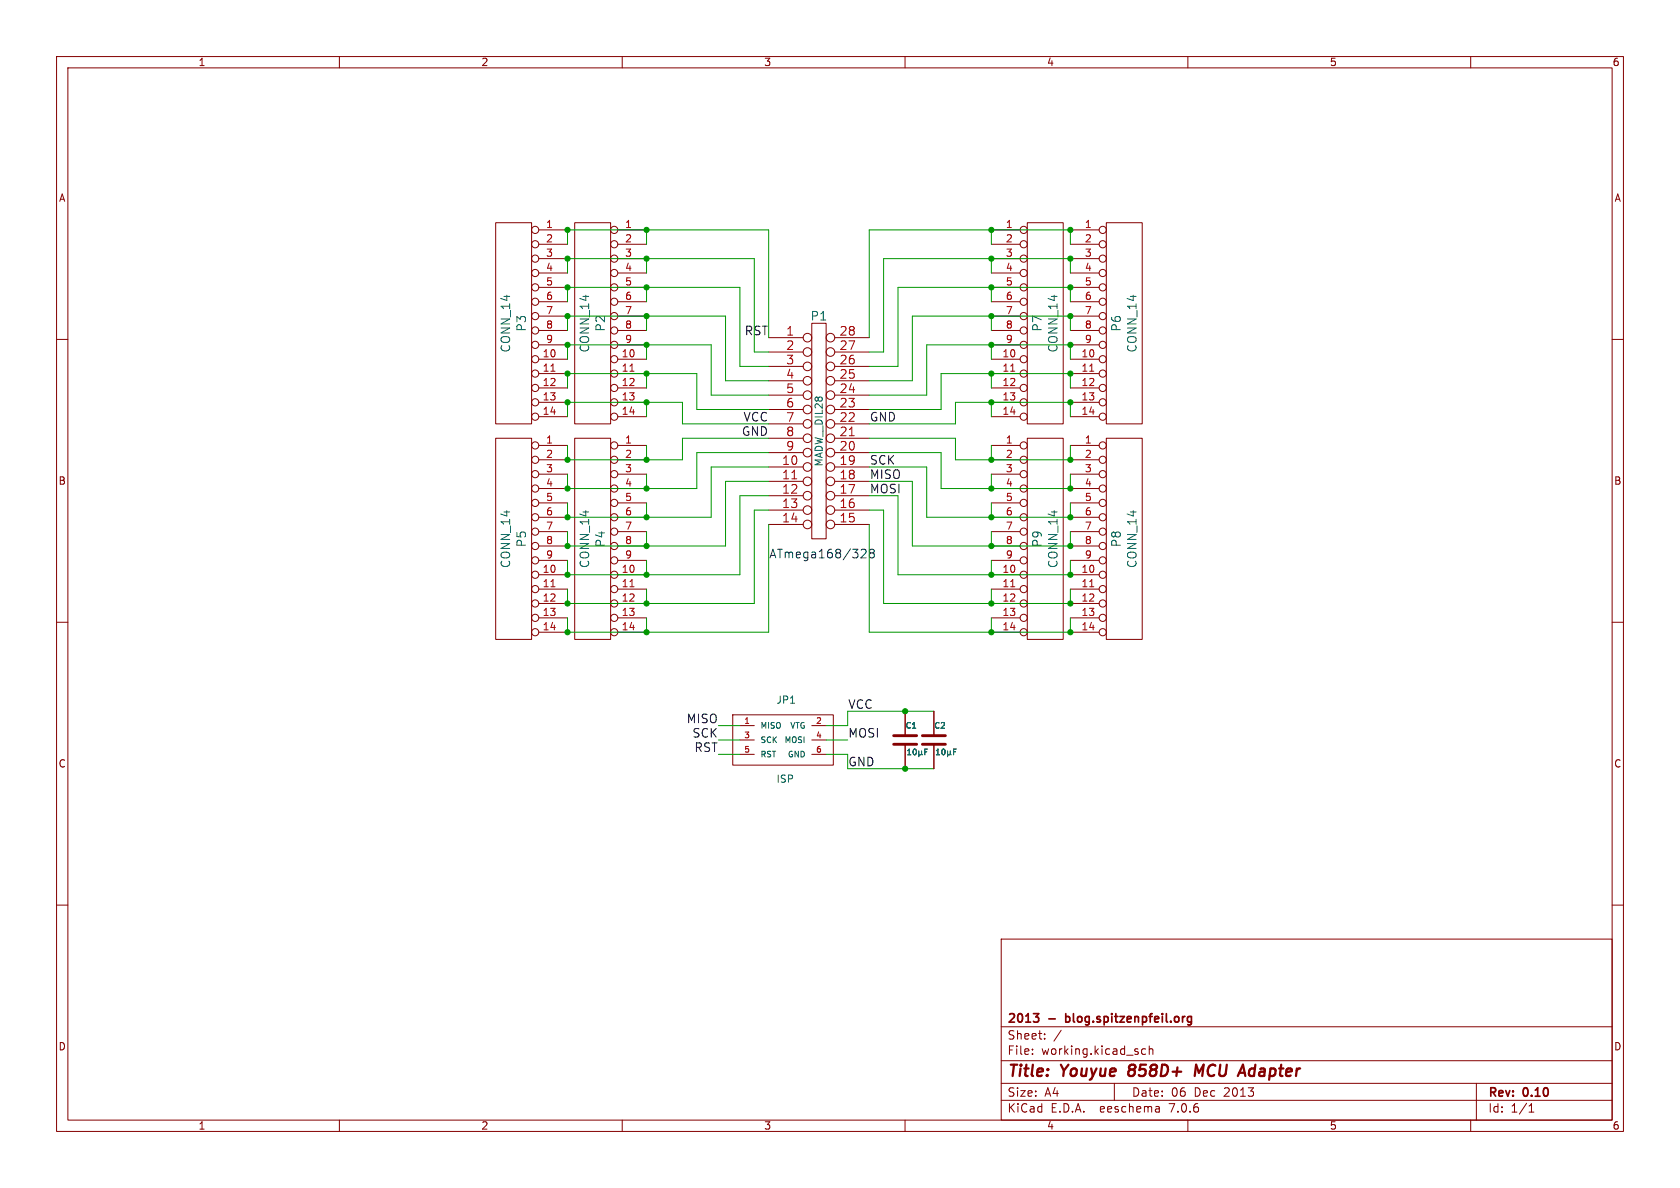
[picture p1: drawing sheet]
(kicad_sch (version 20230121) (generator eeschema)

 (paper "A4")

 (title_block
  (title "Youyue 858D+ MCU Adapter")
  (date "06 Dec 2013")
  (rev "0.10")
  (company "2013 - blog.spitzenpfeil.org"))

 (lib_symbols
  (symbol "youyue-858d-plus-mcu-adapter-rescue:C" (pin_numbers hide) (pin_names (offset 0.254)) (in_bom yes) (on_board yes)
   (property "Reference" "C" (at 0 2.54 0) (effects (font (size 1.016 1.016)) (justify left)))
   (property "Value" "C" (at 0.1524 -2.159 0) (effects (font (size 1.016 1.016)) (justify left)))
   (property "Footprint" "" (at 0.9652 -3.81 0) (effects (font (size 0.762 0.762))))
   (property "Datasheet" "" (at 0 0 0) (effects (font (size 1.524 1.524))))
   (symbol "C_0_1"
    (polyline (pts (xy -2.032 -0.762) (xy 2.032 -0.762)) (stroke (width 0.508) (type solid)) (fill (type none)))
    (polyline (pts (xy -2.032 0.762) (xy 2.032 0.762)) (stroke (width 0.508) (type solid)) (fill (type none))))
   (symbol "C_1_1"
    (pin passive line (at 0 5.08 270) (length 4.318) (name "~" (effects (font (size 1.016 1.016)))) (number "1" (effects (font (size 1.016 1.016)))))
    (pin passive line (at 0 -5.08 90) (length 4.318) (name "~" (effects (font (size 1.016 1.016)))) (number "2" (effects (font (size 1.016 1.016)))))))
  (symbol "youyue-858d-plus-mcu-adapter-rescue:CONN_14" (pin_names (offset 1.016) hide) (in_bom yes) (on_board yes)
   (property "Reference" "P" (at -0.762 0 90) (effects (font (size 1.524 1.524))))
   (property "Value" "CONN_14" (at 2.032 0 90) (effects (font (size 1.524 1.524))))
   (property "Footprint" "" (at 0 0 0) (effects (font (size 1.524 1.524))))
   (property "Datasheet" "" (at 0 0 0) (effects (font (size 1.524 1.524))))
   (symbol "CONN_14_0_1"
    (rectangle (start -2.54 17.78) (end 3.81 -17.78) (stroke (width 0) (type solid)) (fill (type none))))
   (symbol "CONN_14_1_1"
    (pin passive inverted (at -8.89 16.51 0) (length 6.35) (name "P1" (effects (font (size 1.27 1.27)))) (number "1" (effects (font (size 1.27 1.27)))))
    (pin passive inverted (at -8.89 -6.35 0) (length 6.35) (name "P10" (effects (font (size 1.27 1.27)))) (number "10" (effects (font (size 1.27 1.27)))))
    (pin passive inverted (at -8.89 -8.89 0) (length 6.35) (name "P11" (effects (font (size 1.27 1.27)))) (number "11" (effects (font (size 1.27 1.27)))))
    (pin passive inverted (at -8.89 -11.43 0) (length 6.35) (name "P12" (effects (font (size 1.27 1.27)))) (number "12" (effects (font (size 1.27 1.27)))))
    (pin passive inverted (at -8.89 -13.97 0) (length 6.35) (name "P13" (effects (font (size 1.27 1.27)))) (number "13" (effects (font (size 1.27 1.27)))))
    (pin passive inverted (at -8.89 -16.51 0) (length 6.35) (name "P14" (effects (font (size 1.27 1.27)))) (number "14" (effects (font (size 1.27 1.27)))))
    (pin passive inverted (at -8.89 13.97 0) (length 6.35) (name "P2" (effects (font (size 1.27 1.27)))) (number "2" (effects (font (size 1.27 1.27)))))
    (pin passive inverted (at -8.89 11.43 0) (length 6.35) (name "P3" (effects (font (size 1.27 1.27)))) (number "3" (effects (font (size 1.27 1.27)))))
    (pin passive inverted (at -8.89 8.89 0) (length 6.35) (name "P4" (effects (font (size 1.27 1.27)))) (number "4" (effects (font (size 1.27 1.27)))))
    (pin passive inverted (at -8.89 6.35 0) (length 6.35) (name "P5" (effects (font (size 1.27 1.27)))) (number "5" (effects (font (size 1.27 1.27)))))
    (pin passive inverted (at -8.89 3.81 0) (length 6.35) (name "P6" (effects (font (size 1.27 1.27)))) (number "6" (effects (font (size 1.27 1.27)))))
    (pin passive inverted (at -8.89 1.27 0) (length 6.35) (name "P7" (effects (font (size 1.27 1.27)))) (number "7" (effects (font (size 1.27 1.27)))))
    (pin passive inverted (at -8.89 -1.27 0) (length 6.35) (name "P8" (effects (font (size 1.27 1.27)))) (number "8" (effects (font (size 1.27 1.27)))))
    (pin passive inverted (at -8.89 -3.81 0) (length 6.35) (name "P9" (effects (font (size 1.27 1.27)))) (number "9" (effects (font (size 1.27 1.27)))))))
  (symbol "youyue-858d-plus-mcu-adapter-rescue:MADW__AVR_ISP" (pin_names (offset 1.016)) (in_bom yes) (on_board yes)
   (property "Reference" "JP" (at -1.27 6.35 0) (effects (font (size 1.27 1.27)) (justify left bottom)))
   (property "Value" "MADW__AVR_ISP" (at -6.35 -7.62 0) (effects (font (size 1.27 1.27)) (justify left bottom)))
   (property "Footprint" "" (at 0 0 0) (effects (font (size 1.524 1.524))))
   (property "Datasheet" "" (at 0 0 0) (effects (font (size 1.524 1.524))))
   (property "ki_locked" "" (at 0 0 0) (effects (font (size 1.27 1.27))))
   (symbol "MADW__AVR_ISP_0_1"
    (polyline (pts (xy -8.89 4.445) (xy -8.89 -4.445) (xy 8.89 -4.445) (xy 8.89 4.445) (xy -8.89 4.445)) (stroke (width 0) (type solid)) (fill (type none))))
   (symbol "MADW__AVR_ISP_1_1"
    (pin passive line (at -7.62 2.54 0) (length 2.54) (name "MISO" (effects (font (size 1.016 1.016)))) (number "1" (effects (font (size 1.016 1.016)))))
    (pin passive line (at 7.62 2.54 180) (length 2.54) (name "VTG" (effects (font (size 1.016 1.016)))) (number "2" (effects (font (size 1.016 1.016)))))
    (pin passive line (at -7.62 0 0) (length 2.54) (name "SCK" (effects (font (size 1.016 1.016)))) (number "3" (effects (font (size 1.016 1.016)))))
    (pin passive line (at 7.62 0 180) (length 2.54) (name "MOSI" (effects (font (size 1.016 1.016)))) (number "4" (effects (font (size 1.016 1.016)))))
    (pin passive line (at -7.62 -2.54 0) (length 2.54) (name "RST" (effects (font (size 1.016 1.016)))) (number "5" (effects (font (size 1.016 1.016)))))
    (pin passive line (at 7.62 -2.54 180) (length 2.54) (name "GND" (effects (font (size 1.016 1.016)))) (number "6" (effects (font (size 1.016 1.016)))))))
  (symbol "youyue-858d-plus-mcu-adapter-rescue:MADW__DIL28" (pin_names (offset 1.016) hide) (in_bom yes) (on_board yes)
   (property "Reference" "P" (at 0 20.32 0) (effects (font (size 1.524 1.524))))
   (property "Value" "MADW__DIL28" (at 0 0 90) (effects (font (size 1.27 1.27))))
   (property "Footprint" "" (at 0 2.54 0) (effects (font (size 1.524 1.524))))
   (property "Datasheet" "" (at 0 2.54 0) (effects (font (size 1.524 1.524))))
   (symbol "MADW__DIL28_0_1"
    (rectangle (start -1.27 -19.05) (end 1.27 19.05) (stroke (width 0) (type solid)) (fill (type none))))
   (symbol "MADW__DIL28_1_1"
    (pin passive inverted (at -8.89 16.51 0) (length 7.62) (name "~" (effects (font (size 1.524 1.524)))) (number "1" (effects (font (size 1.524 1.524)))))
    (pin passive inverted (at -8.89 -6.35 0) (length 7.62) (name "~" (effects (font (size 1.524 1.524)))) (number "10" (effects (font (size 1.524 1.524)))))
    (pin passive inverted (at -8.89 -8.89 0) (length 7.62) (name "~" (effects (font (size 1.524 1.524)))) (number "11" (effects (font (size 1.524 1.524)))))
    (pin passive inverted (at -8.89 -11.43 0) (length 7.62) (name "~" (effects (font (size 1.524 1.524)))) (number "12" (effects (font (size 1.524 1.524)))))
    (pin input inverted (at -8.89 -13.97 0) (length 7.62) (name "~" (effects (font (size 15.24 15.24)))) (number "13" (effects (font (size 1.524 1.524)))))
    (pin input inverted (at -8.89 -16.51 0) (length 7.62) (name "~" (effects (font (size 1.524 1.524)))) (number "14" (effects (font (size 1.524 1.524)))))
    (pin input inverted (at 8.89 -16.51 180) (length 7.62) (name "~" (effects (font (size 1.524 1.524)))) (number "15" (effects (font (size 1.524 1.524)))))
    (pin input inverted (at 8.89 -13.97 180) (length 7.62) (name "~" (effects (font (size 1.524 1.524)))) (number "16" (effects (font (size 1.524 1.524)))))
    (pin passive inverted (at 8.89 -11.43 180) (length 7.62) (name "~" (effects (font (size 1.524 1.524)))) (number "17" (effects (font (size 1.524 1.524)))))
    (pin passive inverted (at 8.89 -8.89 180) (length 7.62) (name "~" (effects (font (size 1.524 1.524)))) (number "18" (effects (font (size 1.524 1.524)))))
    (pin passive inverted (at 8.89 -6.35 180) (length 7.62) (name "~" (effects (font (size 1.524 1.524)))) (number "19" (effects (font (size 1.524 1.524)))))
    (pin passive inverted (at -8.89 13.97 0) (length 7.62) (name "~" (effects (font (size 1.524 1.524)))) (number "2" (effects (font (size 1.524 1.524)))))
    (pin passive inverted (at 8.89 -3.81 180) (length 7.62) (name "~" (effects (font (size 1.524 1.524)))) (number "20" (effects (font (size 1.524 1.524)))))
    (pin passive inverted (at 8.89 -1.27 180) (length 7.62) (name "~" (effects (font (size 1.524 1.524)))) (number "21" (effects (font (size 1.524 1.524)))))
    (pin passive inverted (at 8.89 1.27 180) (length 7.62) (name "~" (effects (font (size 1.524 1.524)))) (number "22" (effects (font (size 1.524 1.524)))))
    (pin passive inverted (at 8.89 3.81 180) (length 7.62) (name "~" (effects (font (size 1.524 1.524)))) (number "23" (effects (font (size 1.524 1.524)))))
    (pin passive inverted (at 8.89 6.35 180) (length 7.62) (name "~" (effects (font (size 1.524 1.524)))) (number "24" (effects (font (size 1.524 1.524)))))
    (pin passive inverted (at 8.89 8.89 180) (length 7.62) (name "~" (effects (font (size 1.524 1.524)))) (number "25" (effects (font (size 1.524 1.524)))))
    (pin passive inverted (at 8.89 11.43 180) (length 7.62) (name "~" (effects (font (size 1.524 1.524)))) (number "26" (effects (font (size 1.524 1.524)))))
    (pin passive inverted (at 8.89 13.97 180) (length 7.62) (name "~" (effects (font (size 1.524 1.524)))) (number "27" (effects (font (size 1.524 1.524)))))
    (pin passive inverted (at 8.89 16.51 180) (length 7.62) (name "~" (effects (font (size 1.524 1.524)))) (number "28" (effects (font (size 1.524 1.524)))))
    (pin passive inverted (at -8.89 11.43 0) (length 7.62) (name "~" (effects (font (size 1.524 1.524)))) (number "3" (effects (font (size 1.524 1.524)))))
    (pin passive inverted (at -8.89 8.89 0) (length 7.62) (name "~" (effects (font (size 1.524 1.524)))) (number "4" (effects (font (size 1.524 1.524)))))
    (pin passive inverted (at -8.89 6.35 0) (length 7.62) (name "~" (effects (font (size 1.524 1.524)))) (number "5" (effects (font (size 1.524 1.524)))))
    (pin passive inverted (at -8.89 3.81 0) (length 7.62) (name "~" (effects (font (size 1.524 1.524)))) (number "6" (effects (font (size 1.524 1.524)))))
    (pin passive inverted (at -8.89 1.27 0) (length 7.62) (name "~" (effects (font (size 1.524 1.524)))) (number "7" (effects (font (size 1.524 1.524)))))
    (pin passive inverted (at -8.89 -1.27 0) (length 7.62) (name "~" (effects (font (size 1.524 1.524)))) (number "8" (effects (font (size 1.524 1.524)))))
    (pin passive inverted (at -8.89 -3.81 0) (length 7.62) (name "~" (effects (font (size 1.524 1.524)))) (number "9" (effects (font (size 1.524 1.524))))))))

 (junction (at 189.23 60.96) (diameter 0) (color 0 0 0 0))
 (junction (at 189.23 86.36) (diameter 0) (color 0 0 0 0))
 (junction (at 114.3 106.68) (diameter 0) (color 0 0 0 0))
 (junction (at 100.33 96.52) (diameter 0) (color 0 0 0 0))
 (junction (at 189.23 40.64) (diameter 0) (color 0 0 0 0))
 (junction (at 114.3 50.8) (diameter 0) (color 0 0 0 0))
 (junction (at 100.33 101.6) (diameter 0) (color 0 0 0 0))
 (junction (at 175.26 50.8) (diameter 0) (color 0 0 0 0))
 (junction (at 189.23 111.76) (diameter 0) (color 0 0 0 0))
 (junction (at 189.23 50.8) (diameter 0) (color 0 0 0 0))
 (junction (at 189.23 45.72) (diameter 0) (color 0 0 0 0))
 (junction (at 100.33 66.04) (diameter 0) (color 0 0 0 0))
 (junction (at 175.26 60.96) (diameter 0) (color 0 0 0 0))
 (junction (at 100.33 50.8) (diameter 0) (color 0 0 0 0))
 (junction (at 100.33 40.64) (diameter 0) (color 0 0 0 0))
 (junction (at 114.3 86.36) (diameter 0) (color 0 0 0 0))
 (junction (at 175.26 96.52) (diameter 0) (color 0 0 0 0))
 (junction (at 189.23 101.6) (diameter 0) (color 0 0 0 0))
 (junction (at 100.33 86.36) (diameter 0) (color 0 0 0 0))
 (junction (at 175.26 91.44) (diameter 0) (color 0 0 0 0))
 (junction (at 189.23 71.12) (diameter 0) (color 0 0 0 0))
 (junction (at 114.3 96.52) (diameter 0) (color 0 0 0 0))
 (junction (at 175.26 40.64) (diameter 0) (color 0 0 0 0))
 (junction (at 189.23 106.68) (diameter 0) (color 0 0 0 0))
 (junction (at 160.02 135.89) (diameter 0) (color 0 0 0 0))
 (junction (at 100.33 71.12) (diameter 0) (color 0 0 0 0))
 (junction (at 114.3 45.72) (diameter 0) (color 0 0 0 0))
 (junction (at 100.33 60.96) (diameter 0) (color 0 0 0 0))
 (junction (at 175.26 111.76) (diameter 0) (color 0 0 0 0))
 (junction (at 114.3 60.96) (diameter 0) (color 0 0 0 0))
 (junction (at 100.33 81.28) (diameter 0) (color 0 0 0 0))
 (junction (at 175.26 55.88) (diameter 0) (color 0 0 0 0))
 (junction (at 175.26 106.68) (diameter 0) (color 0 0 0 0))
 (junction (at 175.26 66.04) (diameter 0) (color 0 0 0 0))
 (junction (at 100.33 55.88) (diameter 0) (color 0 0 0 0))
 (junction (at 189.23 91.44) (diameter 0) (color 0 0 0 0))
 (junction (at 114.3 40.64) (diameter 0) (color 0 0 0 0))
 (junction (at 114.3 91.44) (diameter 0) (color 0 0 0 0))
 (junction (at 100.33 91.44) (diameter 0) (color 0 0 0 0))
 (junction (at 189.23 66.04) (diameter 0) (color 0 0 0 0))
 (junction (at 160.02 125.73) (diameter 0) (color 0 0 0 0))
 (junction (at 175.26 45.72) (diameter 0) (color 0 0 0 0))
 (junction (at 100.33 45.72) (diameter 0) (color 0 0 0 0))
 (junction (at 100.33 106.68) (diameter 0) (color 0 0 0 0))
 (junction (at 175.26 71.12) (diameter 0) (color 0 0 0 0))
 (junction (at 189.23 81.28) (diameter 0) (color 0 0 0 0))
 (junction (at 114.3 55.88) (diameter 0) (color 0 0 0 0))
 (junction (at 189.23 96.52) (diameter 0) (color 0 0 0 0))
 (junction (at 114.3 66.04) (diameter 0) (color 0 0 0 0))
 (junction (at 175.26 101.6) (diameter 0) (color 0 0 0 0))
 (junction (at 100.33 111.76) (diameter 0) (color 0 0 0 0))
 (junction (at 114.3 71.12) (diameter 0) (color 0 0 0 0))
 (junction (at 114.3 101.6) (diameter 0) (color 0 0 0 0))
 (junction (at 114.3 81.28) (diameter 0) (color 0 0 0 0))
 (junction (at 175.26 86.36) (diameter 0) (color 0 0 0 0))
 (junction (at 175.26 81.28) (diameter 0) (color 0 0 0 0))
 (junction (at 189.23 55.88) (diameter 0) (color 0 0 0 0))
 (junction (at 114.3 111.76) (diameter 0) (color 0 0 0 0))

 (wire (pts (xy 149.86 133.35) (xy 149.86 135.89)) (stroke (width 0) (type default)))
 (wire (pts (xy 100.33 106.68) (xy 114.3 106.68)) (stroke (width 0) (type default)))
 (wire (pts (xy 114.3 106.68) (xy 133.35 106.68)) (stroke (width 0) (type default)))
 (wire (pts (xy 100.33 66.04) (xy 114.3 66.04)) (stroke (width 0) (type default)))
 (wire (pts (xy 114.3 86.36) (xy 123.19 86.36)) (stroke (width 0) (type default)))
 (wire (pts (xy 120.65 74.93) (xy 135.89 74.93)) (stroke (width 0) (type default)))
 (wire (pts (xy 130.81 64.77) (xy 135.89 64.77)) (stroke (width 0) (type default)))
 (wire (pts (xy 175.26 55.88) (xy 189.23 55.88)) (stroke (width 0) (type default)))
 (wire (pts (xy 175.26 91.44) (xy 189.23 91.44)) (stroke (width 0) (type default)))
 (wire (pts (xy 156.21 106.68) (xy 156.21 90.17)) (stroke (width 0) (type default)))
 (wire (pts (xy 189.23 71.12) (xy 175.26 71.12)) (stroke (width 0) (type default)))
 (wire (pts (xy 100.33 91.44) (xy 114.3 91.44)) (stroke (width 0) (type default)))
 (wire (pts (xy 146.05 133.35) (xy 149.86 133.35)) (stroke (width 0) (type default)))
 (wire (pts (xy 114.3 55.88) (xy 128.27 55.88)) (stroke (width 0) (type default)))
 (wire (pts (xy 158.75 87.63) (xy 153.67 87.63)) (stroke (width 0) (type default)))
 (wire (pts (xy 175.26 91.44) (xy 175.26 88.9)) (stroke (width 0) (type default)))
 (wire (pts (xy 114.3 96.52) (xy 128.27 96.52)) (stroke (width 0) (type default)))
 (wire (pts (xy 100.33 55.88) (xy 114.3 55.88)) (stroke (width 0) (type default)))
 (wire (pts (xy 175.26 71.12) (xy 175.26 73.66)) (stroke (width 0) (type default)))
 (wire (pts (xy 100.33 40.64) (xy 114.3 40.64)) (stroke (width 0) (type default)))
 (wire (pts (xy 125.73 60.96) (xy 125.73 69.85)) (stroke (width 0) (type default)))
 (wire (pts (xy 160.02 135.89) (xy 165.1 135.89)) (stroke (width 0) (type default)))
 (wire (pts (xy 156.21 45.72) (xy 175.26 45.72)) (stroke (width 0) (type default)))
 (wire (pts (xy 120.65 71.12) (xy 120.65 74.93)) (stroke (width 0) (type default)))
 (wire (pts (xy 175.26 43.18) (xy 175.26 40.64)) (stroke (width 0) (type default)))
 (wire (pts (xy 175.26 96.52) (xy 175.26 93.98)) (stroke (width 0) (type default)))
 (wire (pts (xy 175.26 66.04) (xy 189.23 66.04)) (stroke (width 0) (type default)))
 (wire (pts (xy 175.26 101.6) (xy 175.26 99.06)) (stroke (width 0) (type default)))
 (wire (pts (xy 189.23 71.12) (xy 189.23 73.66)) (stroke (width 0) (type default)))
 (wire (pts (xy 146.05 128.27) (xy 149.86 128.27)) (stroke (width 0) (type default)))
 (wire (pts (xy 168.91 81.28) (xy 168.91 77.47)) (stroke (width 0) (type default)))
 (wire (pts (xy 158.75 50.8) (xy 158.75 64.77)) (stroke (width 0) (type default)))
 (wire (pts (xy 189.23 40.64) (xy 189.23 43.18)) (stroke (width 0) (type default)))
 (wire (pts (xy 175.26 45.72) (xy 189.23 45.72)) (stroke (width 0) (type default)))
 (wire (pts (xy 133.35 90.17) (xy 135.89 90.17)) (stroke (width 0) (type default)))
 (wire (pts (xy 175.26 81.28) (xy 175.26 78.74)) (stroke (width 0) (type default)))
 (wire (pts (xy 163.83 69.85) (xy 153.67 69.85)) (stroke (width 0) (type default)))
 (wire (pts (xy 149.86 130.81) (xy 146.05 130.81)) (stroke (width 0) (type default)))
 (wire (pts (xy 189.23 101.6) (xy 189.23 99.06)) (stroke (width 0) (type default)))
 (wire (pts (xy 175.26 86.36) (xy 189.23 86.36)) (stroke (width 0) (type default)))
 (wire (pts (xy 128.27 85.09) (xy 135.89 85.09)) (stroke (width 0) (type default)))
 (wire (pts (xy 123.19 66.04) (xy 123.19 72.39)) (stroke (width 0) (type default)))
 (wire (pts (xy 133.35 106.68) (xy 133.35 90.17)) (stroke (width 0) (type default)))
 (wire (pts (xy 114.3 101.6) (xy 114.3 99.06)) (stroke (width 0) (type default)))
 (wire (pts (xy 100.33 104.14) (xy 100.33 106.68)) (stroke (width 0) (type default)))
 (wire (pts (xy 130.81 50.8) (xy 130.81 64.77)) (stroke (width 0) (type default)))
 (wire (pts (xy 100.33 93.98) (xy 100.33 96.52)) (stroke (width 0) (type default)))
 (wire (pts (xy 163.83 60.96) (xy 163.83 69.85)) (stroke (width 0) (type default)))
 (wire (pts (xy 114.3 81.28) (xy 114.3 78.74)) (stroke (width 0) (type default)))
 (wire (pts (xy 100.33 96.52) (xy 114.3 96.52)) (stroke (width 0) (type default)))
 (wire (pts (xy 114.3 60.96) (xy 125.73 60.96)) (stroke (width 0) (type default)))
 (wire (pts (xy 175.26 111.76) (xy 175.26 109.22)) (stroke (width 0) (type default)))
 (wire (pts (xy 175.26 71.12) (xy 168.91 71.12)) (stroke (width 0) (type default)))
 (wire (pts (xy 175.26 86.36) (xy 175.26 83.82)) (stroke (width 0) (type default)))
 (wire (pts (xy 114.3 86.36) (xy 114.3 83.82)) (stroke (width 0) (type default)))
 (wire (pts (xy 130.81 87.63) (xy 135.89 87.63)) (stroke (width 0) (type default)))
 (wire (pts (xy 114.3 106.68) (xy 114.3 104.14)) (stroke (width 0) (type default)))
 (wire (pts (xy 189.23 45.72) (xy 189.23 48.26)) (stroke (width 0) (type default)))
 (wire (pts (xy 149.86 128.27) (xy 149.86 125.73)) (stroke (width 0) (type default)))
 (wire (pts (xy 156.21 45.72) (xy 156.21 62.23)) (stroke (width 0) (type default)))
 (wire (pts (xy 100.33 81.28) (xy 114.3 81.28)) (stroke (width 0) (type default)))
 (wire (pts (xy 100.33 55.88) (xy 100.33 58.42)) (stroke (width 0) (type default)))
 (wire (pts (xy 125.73 69.85) (xy 135.89 69.85)) (stroke (width 0) (type default)))
 (wire (pts (xy 100.33 45.72) (xy 114.3 45.72)) (stroke (width 0) (type default)))
 (wire (pts (xy 158.75 101.6) (xy 158.75 87.63)) (stroke (width 0) (type default)))
 (wire (pts (xy 114.3 45.72) (xy 114.3 48.26)) (stroke (width 0) (type default)))
 (wire (pts (xy 160.02 125.73) (xy 165.1 125.73)) (stroke (width 0) (type default)))
 (wire (pts (xy 100.33 111.76) (xy 114.3 111.76)) (stroke (width 0) (type default)))
 (wire (pts (xy 114.3 55.88) (xy 114.3 58.42)) (stroke (width 0) (type default)))
 (wire (pts (xy 100.33 60.96) (xy 100.33 63.5)) (stroke (width 0) (type default)))
 (wire (pts (xy 114.3 81.28) (xy 120.65 81.28)) (stroke (width 0) (type default)))
 (wire (pts (xy 100.33 109.22) (xy 100.33 111.76)) (stroke (width 0) (type default)))
 (wire (pts (xy 166.37 72.39) (xy 153.67 72.39)) (stroke (width 0) (type default)))
 (wire (pts (xy 175.26 50.8) (xy 175.26 53.34)) (stroke (width 0) (type default)))
 (wire (pts (xy 114.3 101.6) (xy 130.81 101.6)) (stroke (width 0) (type default)))
 (wire (pts (xy 189.23 111.76) (xy 189.23 109.22)) (stroke (width 0) (type default)))
 (wire (pts (xy 114.3 96.52) (xy 114.3 93.98)) (stroke (width 0) (type default)))
 (wire (pts (xy 100.33 71.12) (xy 114.3 71.12)) (stroke (width 0) (type default)))
 (wire (pts (xy 189.23 106.68) (xy 189.23 104.14)) (stroke (width 0) (type default)))
 (wire (pts (xy 189.23 60.96) (xy 189.23 63.5)) (stroke (width 0) (type default)))
 (wire (pts (xy 100.33 101.6) (xy 114.3 101.6)) (stroke (width 0) (type default)))
 (wire (pts (xy 114.3 50.8) (xy 114.3 53.34)) (stroke (width 0) (type default)))
 (wire (pts (xy 100.33 78.74) (xy 100.33 81.28)) (stroke (width 0) (type default)))
 (wire (pts (xy 158.75 64.77) (xy 153.67 64.77)) (stroke (width 0) (type default)))
 (wire (pts (xy 127 130.81) (xy 130.81 130.81)) (stroke (width 0) (type default)))
 (wire (pts (xy 189.23 96.52) (xy 189.23 93.98)) (stroke (width 0) (type default)))
 (wire (pts (xy 166.37 66.04) (xy 175.26 66.04)) (stroke (width 0) (type default)))
 (wire (pts (xy 123.19 80.01) (xy 135.89 80.01)) (stroke (width 0) (type default)))
 (wire (pts (xy 114.3 111.76) (xy 135.89 111.76)) (stroke (width 0) (type default)))
 (wire (pts (xy 156.21 90.17) (xy 153.67 90.17)) (stroke (width 0) (type default)))
 (wire (pts (xy 149.86 125.73) (xy 160.02 125.73)) (stroke (width 0) (type default)))
 (wire (pts (xy 175.26 55.88) (xy 175.26 58.42)) (stroke (width 0) (type default)))
 (wire (pts (xy 189.23 86.36) (xy 189.23 83.82)) (stroke (width 0) (type default)))
 (wire (pts (xy 175.26 96.52) (xy 189.23 96.52)) (stroke (width 0) (type default)))
 (wire (pts (xy 175.26 111.76) (xy 189.23 111.76)) (stroke (width 0) (type default)))
 (wire (pts (xy 166.37 80.01) (xy 166.37 86.36)) (stroke (width 0) (type default)))
 (wire (pts (xy 123.19 72.39) (xy 135.89 72.39)) (stroke (width 0) (type default)))
 (wire (pts (xy 114.3 71.12) (xy 120.65 71.12)) (stroke (width 0) (type default)))
 (wire (pts (xy 153.67 40.64) (xy 153.67 59.69)) (stroke (width 0) (type default)))
 (wire (pts (xy 120.65 81.28) (xy 120.65 77.47)) (stroke (width 0) (type default)))
 (wire (pts (xy 100.33 50.8) (xy 114.3 50.8)) (stroke (width 0) (type default)))
 (wire (pts (xy 189.23 50.8) (xy 189.23 53.34)) (stroke (width 0) (type default)))
 (wire (pts (xy 166.37 86.36) (xy 175.26 86.36)) (stroke (width 0) (type default)))
 (wire (pts (xy 163.83 91.44) (xy 175.26 91.44)) (stroke (width 0) (type default)))
 (wire (pts (xy 125.73 91.44) (xy 125.73 82.55)) (stroke (width 0) (type default)))
 (wire (pts (xy 114.3 66.04) (xy 123.19 66.04)) (stroke (width 0) (type default)))
 (wire (pts (xy 133.35 62.23) (xy 135.89 62.23)) (stroke (width 0) (type default)))
 (wire (pts (xy 163.83 91.44) (xy 163.83 82.55)) (stroke (width 0) (type default)))
 (wire (pts (xy 100.33 71.12) (xy 100.33 73.66)) (stroke (width 0) (type default)))
 (wire (pts (xy 189.23 66.04) (xy 189.23 68.58)) (stroke (width 0) (type default)))
 (wire (pts (xy 189.23 81.28) (xy 189.23 78.74)) (stroke (width 0) (type default)))
 (wire (pts (xy 168.91 77.47) (xy 153.67 77.47)) (stroke (width 0) (type default)))
 (wire (pts (xy 161.29 85.09) (xy 153.67 85.09)) (stroke (width 0) (type default)))
 (wire (pts (xy 114.3 45.72) (xy 133.35 45.72)) (stroke (width 0) (type default)))
 (wire (pts (xy 100.33 83.82) (xy 100.33 86.36)) (stroke (width 0) (type default)))
 (wire (pts (xy 163.83 82.55) (xy 153.67 82.55)) (stroke (width 0) (type default)))
 (wire (pts (xy 100.33 99.06) (xy 100.33 101.6)) (stroke (width 0) (type default)))
 (wire (pts (xy 135.89 111.76) (xy 135.89 92.71)) (stroke (width 0) (type default)))
 (wire (pts (xy 114.3 43.18) (xy 114.3 40.64)) (stroke (width 0) (type default)))
 (wire (pts (xy 100.33 86.36) (xy 114.3 86.36)) (stroke (width 0) (type default)))
 (wire (pts (xy 130.81 101.6) (xy 130.81 87.63)) (stroke (width 0) (type default)))
 (wire (pts (xy 175.26 60.96) (xy 175.26 63.5)) (stroke (width 0) (type default)))
 (wire (pts (xy 161.29 55.88) (xy 175.26 55.88)) (stroke (width 0) (type default)))
 (wire (pts (xy 161.29 67.31) (xy 153.67 67.31)) (stroke (width 0) (type default)))
 (wire (pts (xy 156.21 62.23) (xy 153.67 62.23)) (stroke (width 0) (type default)))
 (wire (pts (xy 153.67 111.76) (xy 153.67 92.71)) (stroke (width 0) (type default)))
 (wire (pts (xy 130.81 128.27) (xy 127 128.27)) (stroke (width 0) (type default)))
 (wire (pts (xy 123.19 86.36) (xy 123.19 80.01)) (stroke (width 0) (type default)))
 (wire (pts (xy 175.26 40.64) (xy 189.23 40.64)) (stroke (width 0) (type default)))
 (wire (pts (xy 100.33 88.9) (xy 100.33 91.44)) (stroke (width 0) (type default)))
 (wire (pts (xy 114.3 40.64) (xy 135.89 40.64)) (stroke (width 0) (type default)))
 (wire (pts (xy 175.26 101.6) (xy 189.23 101.6)) (stroke (width 0) (type default)))
 (wire (pts (xy 158.75 50.8) (xy 175.26 50.8)) (stroke (width 0) (type default)))
 (wire (pts (xy 149.86 135.89) (xy 160.02 135.89)) (stroke (width 0) (type default)))
 (wire (pts (xy 114.3 66.04) (xy 114.3 68.58)) (stroke (width 0) (type default)))
 (wire (pts (xy 166.37 80.01) (xy 153.67 80.01)) (stroke (width 0) (type default)))
 (wire (pts (xy 163.83 60.96) (xy 175.26 60.96)) (stroke (width 0) (type default)))
 (wire (pts (xy 153.67 111.76) (xy 175.26 111.76)) (stroke (width 0) (type default)))
 (wire (pts (xy 161.29 96.52) (xy 175.26 96.52)) (stroke (width 0) (type default)))
 (wire (pts (xy 135.89 40.64) (xy 135.89 59.69)) (stroke (width 0) (type default)))
 (wire (pts (xy 114.3 50.8) (xy 130.81 50.8)) (stroke (width 0) (type default)))
 (wire (pts (xy 128.27 55.88) (xy 128.27 67.31)) (stroke (width 0) (type default)))
 (wire (pts (xy 158.75 101.6) (xy 175.26 101.6)) (stroke (width 0) (type default)))
 (wire (pts (xy 175.26 66.04) (xy 175.26 68.58)) (stroke (width 0) (type default)))
 (wire (pts (xy 175.26 60.96) (xy 189.23 60.96)) (stroke (width 0) (type default)))
 (wire (pts (xy 100.33 45.72) (xy 100.33 48.26)) (stroke (width 0) (type default)))
 (wire (pts (xy 161.29 55.88) (xy 161.29 67.31)) (stroke (width 0) (type default)))
 (wire (pts (xy 168.91 81.28) (xy 175.26 81.28)) (stroke (width 0) (type default)))
 (wire (pts (xy 175.26 106.68) (xy 175.26 104.14)) (stroke (width 0) (type default)))
 (wire (pts (xy 161.29 96.52) (xy 161.29 85.09)) (stroke (width 0) (type default)))
 (wire (pts (xy 114.3 60.96) (xy 114.3 63.5)) (stroke (width 0) (type default)))
 (wire (pts (xy 166.37 66.04) (xy 166.37 72.39)) (stroke (width 0) (type default)))
 (wire (pts (xy 100.33 60.96) (xy 114.3 60.96)) (stroke (width 0) (type default)))
 (wire (pts (xy 153.67 40.64) (xy 175.26 40.64)) (stroke (width 0) (type default)))
 (wire (pts (xy 120.65 77.47) (xy 135.89 77.47)) (stroke (width 0) (type default)))
 (wire (pts (xy 133.35 45.72) (xy 133.35 62.23)) (stroke (width 0) (type default)))
 (wire (pts (xy 114.3 91.44) (xy 125.73 91.44)) (stroke (width 0) (type default)))
 (wire (pts (xy 175.26 81.28) (xy 189.23 81.28)) (stroke (width 0) (type default)))
 (wire (pts (xy 189.23 91.44) (xy 189.23 88.9)) (stroke (width 0) (type default)))
 (wire (pts (xy 114.3 111.76) (xy 114.3 109.22)) (stroke (width 0) (type default)))
 (wire (pts (xy 100.33 50.8) (xy 100.33 53.34)) (stroke (width 0) (type default)))
 (wire (pts (xy 114.3 71.12) (xy 114.3 73.66)) (stroke (width 0) (type default)))
 (wire (pts (xy 128.27 96.52) (xy 128.27 85.09)) (stroke (width 0) (type default)))
 (wire (pts (xy 128.27 67.31) (xy 135.89 67.31)) (stroke (width 0) (type default)))
 (wire (pts (xy 189.23 55.88) (xy 189.23 58.42)) (stroke (width 0) (type default)))
 (wire (pts (xy 100.33 40.64) (xy 100.33 43.18)) (stroke (width 0) (type default)))
 (wire (pts (xy 175.26 45.72) (xy 175.26 48.26)) (stroke (width 0) (type default)))
 (wire (pts (xy 114.3 91.44) (xy 114.3 88.9)) (stroke (width 0) (type default)))
 (wire (pts (xy 175.26 106.68) (xy 189.23 106.68)) (stroke (width 0) (type default)))
 (wire (pts (xy 168.91 74.93) (xy 153.67 74.93)) (stroke (width 0) (type default)))
 (wire (pts (xy 175.26 50.8) (xy 189.23 50.8)) (stroke (width 0) (type default)))
 (wire (pts (xy 125.73 82.55) (xy 135.89 82.55)) (stroke (width 0) (type default)))
 (wire (pts (xy 168.91 71.12) (xy 168.91 74.93)) (stroke (width 0) (type default)))
 (wire (pts (xy 156.21 106.68) (xy 175.26 106.68)) (stroke (width 0) (type default)))
 (wire (pts (xy 100.33 66.04) (xy 100.33 68.58)) (stroke (width 0) (type default)))
 (wire (pts (xy 127 133.35) (xy 130.81 133.35)) (stroke (width 0) (type default)))

 (text "ATmega168/328" (at 135.89 99.06 0) (effects (font (size 1.524 1.524)) (justify left bottom)))

 (label "RST" (at 135.89 59.69 180) (effects (font (size 1.524 1.524)) (justify right bottom)))
 (label "MISO" (at 127 128.27 180) (effects (font (size 1.524 1.524)) (justify right bottom)))
 (label "MOSI" (at 149.86 130.81 0) (effects (font (size 1.524 1.524)) (justify left bottom)))
 (label "MISO" (at 153.67 85.09 0) (effects (font (size 1.524 1.524)) (justify left bottom)))
 (label "VCC" (at 135.89 74.93 180) (effects (font (size 1.524 1.524)) (justify right bottom)))
 (label "SCK" (at 153.67 82.55 0) (effects (font (size 1.524 1.524)) (justify left bottom)))
 (label "MOSI" (at 153.67 87.63 0) (effects (font (size 1.524 1.524)) (justify left bottom)))
 (label "SCK" (at 127 130.81 180) (effects (font (size 1.524 1.524)) (justify right bottom)))
 (label "GND" (at 135.89 77.47 180) (effects (font (size 1.524 1.524)) (justify right bottom)))
 (label "RST" (at 127 133.35 180) (effects (font (size 1.524 1.524)) (justify right bottom)))
 (label "GND" (at 149.86 135.89 0) (effects (font (size 1.524 1.524)) (justify left bottom)))
 (label "VCC" (at 149.86 125.73 0) (effects (font (size 1.524 1.524)) (justify left bottom)))
 (label "GND" (at 153.67 74.93 0) (effects (font (size 1.524 1.524)) (justify left bottom)))

 (symbol (lib_id "youyue-858d-plus-mcu-adapter-rescue:MADW__DIL28") (at 144.78 76.2 0) (unit 1) (in_bom yes) (on_board yes) (dnp no)
  (property "Reference" "P1" (at 144.78 55.88 0) (effects (font (size 1.524 1.524))))
  (property "Value" "MADW__DIL28" (at 144.78 76.2 90) (effects (font (size 1.27 1.27))))
  (property "Footprint" "" (at 144.78 73.66 0) (effects (font (size 1.524 1.524))))
  (property "Datasheet" "" (at 144.78 73.66 0) (effects (font (size 1.524 1.524)))) (pin "1") (pin "10") (pin "11") (pin "12") (pin "13") (pin "14") (pin "15") (pin "16") (pin "17") (pin "18") (pin "19") (pin "2") (pin "20") (pin "21") (pin "22") (pin "23") (pin "24") (pin "25") (pin "26") (pin "27") (pin "28") (pin "3") (pin "4") (pin "5") (pin "6") (pin "7") (pin "8") (pin "9"))

 (symbol (lib_id "youyue-858d-plus-mcu-adapter-rescue:MADW__AVR_ISP") (at 138.43 130.81 0) (unit 1) (in_bom yes) (on_board yes) (dnp no)
  (property "Reference" "JP1" (at 137.16 124.46 0) (effects (font (size 1.27 1.27)) (justify left bottom)))
  (property "Value" "ISP" (at 137.16 138.43 0) (effects (font (size 1.27 1.27)) (justify left bottom)))
  (property "Footprint" "" (at 138.43 130.81 0) (effects (font (size 1.524 1.524))))
  (property "Datasheet" "" (at 138.43 130.81 0) (effects (font (size 1.524 1.524)))) (pin "1") (pin "2") (pin "3") (pin "4") (pin "5") (pin "6"))

 (symbol (lib_id "youyue-858d-plus-mcu-adapter-rescue:CONN_14") (at 105.41 95.25 0) (mirror y) (unit 1) (in_bom yes) (on_board yes) (dnp no)
  (property "Reference" "P4" (at 106.172 95.25 90) (effects (font (size 1.524 1.524))))
  (property "Value" "CONN_14" (at 103.378 95.25 90) (effects (font (size 1.524 1.524))))
  (property "Footprint" "" (at 105.41 95.25 0) (effects (font (size 1.524 1.524))))
  (property "Datasheet" "" (at 105.41 95.25 0) (effects (font (size 1.524 1.524)))) (pin "1") (pin "10") (pin "11") (pin "12") (pin "13") (pin "14") (pin "2") (pin "3") (pin "4") (pin "5") (pin "6") (pin "7") (pin "8") (pin "9"))

 (symbol (lib_id "youyue-858d-plus-mcu-adapter-rescue:CONN_14") (at 105.41 57.15 0) (mirror y) (unit 1) (in_bom yes) (on_board yes) (dnp no)
  (property "Reference" "P2" (at 106.172 57.15 90) (effects (font (size 1.524 1.524))))
  (property "Value" "CONN_14" (at 103.378 57.15 90) (effects (font (size 1.524 1.524))))
  (property "Footprint" "" (at 105.41 57.15 0) (effects (font (size 1.524 1.524))))
  (property "Datasheet" "" (at 105.41 57.15 0) (effects (font (size 1.524 1.524)))) (pin "1") (pin "10") (pin "11") (pin "12") (pin "13") (pin "14") (pin "2") (pin "3") (pin "4") (pin "5") (pin "6") (pin "7") (pin "8") (pin "9"))

 (symbol (lib_id "youyue-858d-plus-mcu-adapter-rescue:C") (at 165.1 130.81 0) (unit 1) (in_bom yes) (on_board yes) (dnp no)
  (property "Reference" "C2" (at 165.1 128.27 0) (effects (font (size 1.016 1.016)) (justify left)))
  (property "Value" "10µF" (at 165.2524 132.969 0) (effects (font (size 1.016 1.016)) (justify left)))
  (property "Footprint" "" (at 166.0652 134.62 0) (effects (font (size 0.762 0.762))))
  (property "Datasheet" "" (at 165.1 130.81 0) (effects (font (size 1.524 1.524)))) (pin "1") (pin "2"))

 (symbol (lib_id "youyue-858d-plus-mcu-adapter-rescue:CONN_14") (at 184.15 95.25 0) (unit 1) (in_bom yes) (on_board yes) (dnp no)
  (property "Reference" "P9" (at 183.388 95.25 90) (effects (font (size 1.524 1.524))))
  (property "Value" "CONN_14" (at 186.182 95.25 90) (effects (font (size 1.524 1.524))))
  (property "Footprint" "" (at 184.15 95.25 0) (effects (font (size 1.524 1.524))))
  (property "Datasheet" "" (at 184.15 95.25 0) (effects (font (size 1.524 1.524)))) (pin "1") (pin "10") (pin "11") (pin "12") (pin "13") (pin "14") (pin "2") (pin "3") (pin "4") (pin "5") (pin "6") (pin "7") (pin "8") (pin "9"))

 (symbol (lib_id "youyue-858d-plus-mcu-adapter-rescue:CONN_14") (at 184.15 57.15 0) (unit 1) (in_bom yes) (on_board yes) (dnp no)
  (property "Reference" "P7" (at 183.388 57.15 90) (effects (font (size 1.524 1.524))))
  (property "Value" "CONN_14" (at 186.182 57.15 90) (effects (font (size 1.524 1.524))))
  (property "Footprint" "" (at 184.15 57.15 0) (effects (font (size 1.524 1.524))))
  (property "Datasheet" "" (at 184.15 57.15 0) (effects (font (size 1.524 1.524)))) (pin "1") (pin "10") (pin "11") (pin "12") (pin "13") (pin "14") (pin "2") (pin "3") (pin "4") (pin "5") (pin "6") (pin "7") (pin "8") (pin "9"))

 (symbol (lib_id "youyue-858d-plus-mcu-adapter-rescue:C") (at 160.02 130.81 0) (unit 1) (in_bom yes) (on_board yes) (dnp no)
  (property "Reference" "C1" (at 160.02 128.27 0) (effects (font (size 1.016 1.016)) (justify left)))
  (property "Value" "10µF" (at 160.1724 132.969 0) (effects (font (size 1.016 1.016)) (justify left)))
  (property "Footprint" "" (at 160.9852 134.62 0) (effects (font (size 0.762 0.762))))
  (property "Datasheet" "" (at 160.02 130.81 0) (effects (font (size 1.524 1.524)))) (pin "1") (pin "2"))

 (symbol (lib_id "youyue-858d-plus-mcu-adapter-rescue:CONN_14") (at 91.44 57.15 0) (mirror y) (unit 1) (in_bom yes) (on_board yes) (dnp no)
  (property "Reference" "P3" (at 92.202 57.15 90) (effects (font (size 1.524 1.524))))
  (property "Value" "CONN_14" (at 89.408 57.15 90) (effects (font (size 1.524 1.524))))
  (property "Footprint" "" (at 91.44 57.15 0) (effects (font (size 1.524 1.524))))
  (property "Datasheet" "" (at 91.44 57.15 0) (effects (font (size 1.524 1.524)))) (pin "1") (pin "10") (pin "11") (pin "12") (pin "13") (pin "14") (pin "2") (pin "3") (pin "4") (pin "5") (pin "6") (pin "7") (pin "8") (pin "9"))

 (symbol (lib_id "youyue-858d-plus-mcu-adapter-rescue:CONN_14") (at 91.44 95.25 0) (mirror y) (unit 1) (in_bom yes) (on_board yes) (dnp no)
  (property "Reference" "P5" (at 92.202 95.25 90) (effects (font (size 1.524 1.524))))
  (property "Value" "CONN_14" (at 89.408 95.25 90) (effects (font (size 1.524 1.524))))
  (property "Footprint" "" (at 91.44 95.25 0) (effects (font (size 1.524 1.524))))
  (property "Datasheet" "" (at 91.44 95.25 0) (effects (font (size 1.524 1.524)))) (pin "1") (pin "10") (pin "11") (pin "12") (pin "13") (pin "14") (pin "2") (pin "3") (pin "4") (pin "5") (pin "6") (pin "7") (pin "8") (pin "9"))

 (symbol (lib_id "youyue-858d-plus-mcu-adapter-rescue:CONN_14") (at 198.12 57.15 0) (unit 1) (in_bom yes) (on_board yes) (dnp no)
  (property "Reference" "P6" (at 197.358 57.15 90) (effects (font (size 1.524 1.524))))
  (property "Value" "CONN_14" (at 200.152 57.15 90) (effects (font (size 1.524 1.524))))
  (property "Footprint" "" (at 198.12 57.15 0) (effects (font (size 1.524 1.524))))
  (property "Datasheet" "" (at 198.12 57.15 0) (effects (font (size 1.524 1.524)))) (pin "1") (pin "10") (pin "11") (pin "12") (pin "13") (pin "14") (pin "2") (pin "3") (pin "4") (pin "5") (pin "6") (pin "7") (pin "8") (pin "9"))

 (symbol (lib_id "youyue-858d-plus-mcu-adapter-rescue:CONN_14") (at 198.12 95.25 0) (unit 1) (in_bom yes) (on_board yes) (dnp no)
  (property "Reference" "P8" (at 197.358 95.25 90) (effects (font (size 1.524 1.524))))
  (property "Value" "CONN_14" (at 200.152 95.25 90) (effects (font (size 1.524 1.524))))
  (property "Footprint" "" (at 198.12 95.25 0) (effects (font (size 1.524 1.524))))
  (property "Datasheet" "" (at 198.12 95.25 0) (effects (font (size 1.524 1.524)))) (pin "1") (pin "10") (pin "11") (pin "12") (pin "13") (pin "14") (pin "2") (pin "3") (pin "4") (pin "5") (pin "6") (pin "7") (pin "8") (pin "9"))

 (sheet_instances (path "" (page "1"))))
